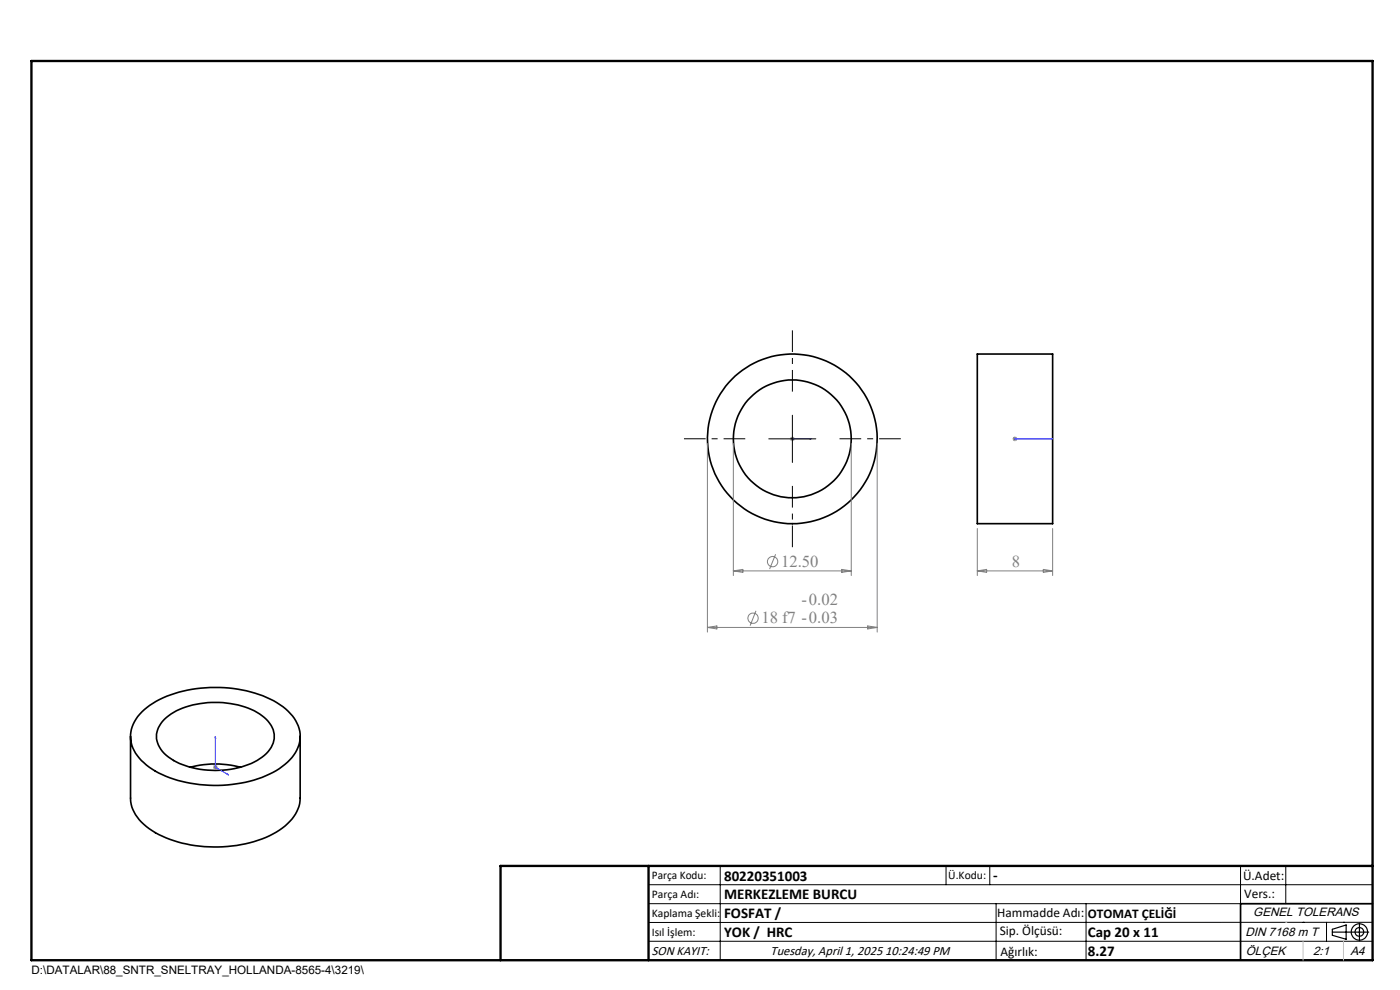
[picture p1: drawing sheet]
<svg xmlns="http://www.w3.org/2000/svg" width="297mm" height="210mm" viewBox="0 0 297 210" stroke-linecap="round" stroke-linejoin="round" font-family="sans-serif">
<g fill="none" stroke="#000" stroke-width=".35">
<path d="M207.3 75.1h16v36h-16zM27.7 156.2v13.1a8.4 8.4 0 0 0 4.6 6.9 28 28 0 0 0 22.4 2.1 13.7 13.7 0 0 0 8.3-6.2l.4-1 .3-1.7v-13.2M30.1 151a21.1 21.1 0 0 1 13.5-5.1 25.5 25.5 0 0 1 16.4 4 7.7 7.7 0 0 1 3.6 7.5 9.7 9.7 0 0 1-5 6.1 28.1 28.1 0 0 1-25.7 .1 9.7 9.7 0 0 1-5.2-6.6 7.2 7.2 0 0 1 2.4-6zM34.9 152.6a16.1 16.1 0 0 1 11.6-3.6 14.6 14.6 0 0 1 10.4 4 4.8 4.8 0 0 1-.8 7.2 17.9 17.9 0 0 1-13.7 3 12.6 12.6 0 0 1-8.3-4.2 4.6 4.6 0 0 1 .8-6.4zM40.4 162.7a21.5 21.5 0 0 1 10.6 0M291.2 191.7h-28v12"/>
<circle cx="168.1" cy="93.1" r="18"/>
<circle cx="168.1" cy="93.1" r="12.5"/>
</g>
<g fill="none" stroke="#808080" stroke-width=".21">
<path d="M150.1 94.1v40M155.6 94.1v28M167.6 93.1h1M167.7 92.7l.8 .7M168.1 92.6v1M168.5 92.7l-.8 .7M180.6 94.1v28M186.1 94.1v40M214.8 93.1h1M214.9 92.7l.8 .7M215.3 92.6v1M215.7 92.7l-.8 .7"/>
<path d="M164.5 117.6l-1.2 3.1M207.3 112.1v10M223.3 112.1v10M150.1 133.1h36M150.1 133.1l2-.3v.6zM155.6 121.1h25M155.6 121.1l2-.3v.6zM160.4 129.6l-1.3 3.1M178.6 120.8l2 .3-2 .3zM184.1 132.8l2 .3-2 .3zM207.3 121.1h16M207.3 121.1l2-.3v.6z"/>
<path d="M221.3 120.8l2 .3-2 .3zM45.2 162.7h1M45.3 162.4l.7 .7M45.7 162.2v1.1M46 162.4l-.7 .7"/>
<circle cx="163.9" cy="119.1" r="1.09"/>
<circle cx="159.8" cy="131.1" r="1.1"/>
</g>
<g fill="none" stroke="#000" stroke-width=".25">
<path d="M282.6 197.7h7.8M282.6 197.1l3-.9v3l-3-.8zM288.4 195.8v3.8M106.2 203.7h185"/>
<circle cx="288.4" cy="197.7" r="1.74"/>
<circle cx="288.4" cy="197.7" r=".93"/>
</g>
<path d="M168 93.1h.2zM168.1 93.1h.1M168.1 93.1h4M172.1 93.1h-.4h.4M215.2 93.1h.2zM215.3 93.1h.1M215.3 93.1h8M223.3 93.1h-.4h.4M45.7 156.2l.1 .4-.2-.1zM45.7 156.2v6.5l2.8 1.7M48.2 164.1l.3 .3-.3-.1z" fill="none" stroke="#00f" stroke-width=".21"/>
<path d="M158.1 93.1h-13M168.1 83.1v-13M178.1 93.1h13M168.1 103.1v13" fill="none" stroke="#000" stroke-width=".21" stroke-dasharray="15.2 1.3 1.3 1.3" stroke-dashoffset="10.6" stroke-linecap="butt"/>
<g fill="none" stroke="#000" stroke-width=".21">
<path d="M163.1 93.1h10M168.1 88.1v10M137.6 187.7h153.6M137.6 191.7h153.6M137.6 199.7h153.6M152.8 183.7v20M200.7 183.7v4M210 183.7v4M211.3 191.7v12M230.4 191.7v12M263.2 183.7v20M272.8 183.7v8"/>
<path d="M276.4 195.6h.1M281.4 195.6v4.1M285 195.6h.1M291.2 195.6l-153.6 .1"/>
</g>
<path d="M6.7 12.9h284.5v190.8h-284.5zM137.6 183.7v20M291.2 183.7h-185v20" fill="none" stroke="#000" stroke-width=".5"/>
<path d="M276.4 199.7v4M285 199.7v4" fill="none" stroke="#c0c0c0" stroke-width=".21"/>
<path d="M272.8 195.6h.1" fill="none" stroke="#c0c0c0" stroke-width=".25"/>
<g fill="#00f">
<path d="M171.7 93.1h.4zM168 93.1h.2z"/>
<path d="M215.2 93.1h.2zM222.9 93.1h.4zM48.2 164.1l.3 .3-.3-.1zM45.7 156.2l.1 .4-.2-.1z"/>
</g>
<g font-size="3.5" fill="#808080">
<text x="165.7" y="120.2">12.50</text>
<text x="214.7" y="120.2">8</text>
<text x="170.1" y="128.3">-0.02</text>
<text x="161.6" y="132.2">18 f7 -0.03</text>
</g>
<g font-size="3.2">
<text x="153.6" y="190.8">MERKEZLEME BURCU</text>
<text x="153.6" y="186.8">80220351003</text>
<text x="210.7" y="186.6">-</text>
<text x="153.6" y="194.8">FOSFAT /</text>
<text x="153.6" y="198.8">YOK / HRC</text>
<text x="230.8" y="198.7">Cap 20 x 11</text>
<text x="230.8" y="202.8">8.27</text>
</g>
<g font-size="2.8">
<text x="263.7" y="186.7">Ü.Adet:</text>
<text x="263.9" y="190.5">Vers.:</text>
<text x="211.5" y="194.5">Hammadde Adı:</text>
<text x="230.8" y="194.7">OTOMAT ÇELİĞİ</text>
<text x="138.3" y="202.6">SON KAYIT:</text>
<text x="163.5" y="202.6">Tuesday, April 1, 2025 10:24:49 PM</text>
<text x="212.1" y="198.4">Sip. Ölçüsü:</text>
<text x="212.2" y="202.7">Ağırlık:</text>
</g>
<g font-size="2.6">
<text x="265.9" y="194.4">GENEL TOLERANS</text>
<text x="264.2" y="198.5">DIN 7168 m T</text>
<text x="264.3" y="202.6">ÖLÇEK</text>
<text x="278.5" y="202.6">2:1</text>
<text x="286.5" y="202.6">A4</text>
</g>
<g font-size="2.5">
<text x="138.3" y="186.4">Parça Kodu:</text>
<text x="138.3" y="190.5">Parça Adı:</text>
<text x="201.2" y="186.5">Ü.Kodu:</text>
<text x="138.3" y="194.5">Kaplama Şekli:</text>
<text x="138.3" y="198.6">Isıl İşlem:</text>
<text x="6.7" y="206.7">D:\DATALAR\88_SNTR_SNELTRAY_HOLLANDA-8565-4\3219\</text>
</g>
</svg>
